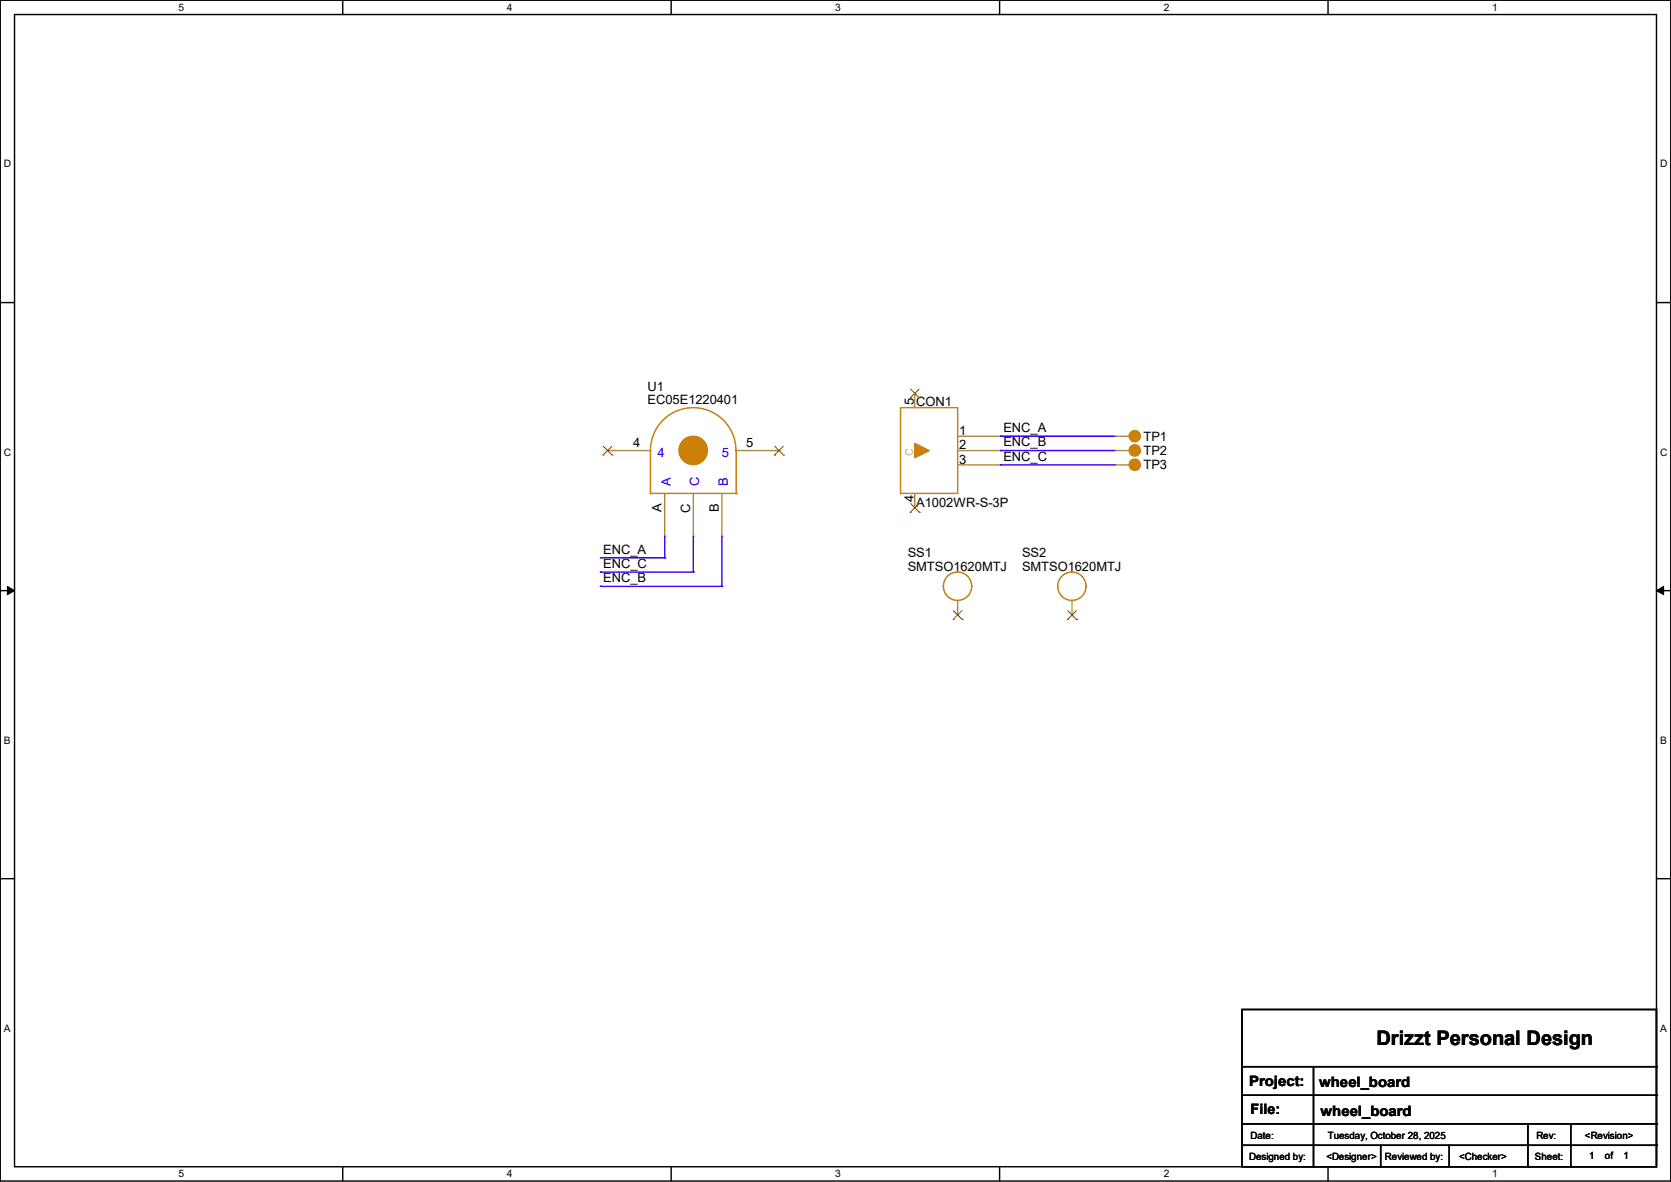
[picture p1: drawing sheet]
<svg xmlns="http://www.w3.org/2000/svg" width="297mm" height="210mm" viewBox="0 0 297 210" stroke-linecap="round" stroke-linejoin="round" font-family="sans-serif">
<path d="M0 0h297v209.8h-297zM2.6 2.6h291.8v204.7h-291.8z" fill="none" stroke="#000" stroke-width=".25"/>
<g fill="#fff">
<path d="M31.7 .3h1v2h-1z"/>
<path d="M31.7 207.6h1v1.9h-1z"/>
</g>
<path d="M60.9 0v2.6M60.9 207.3v2.5" fill="none" stroke="#000" stroke-width=".25"/>
<g fill="#fff">
<path d="M90.1 .3h1v2h-1z"/>
<path d="M90.1 207.6h1v1.9h-1z"/>
</g>
<path d="M119.3 0v2.6M119.3 207.3v2.5" fill="none" stroke="#000" stroke-width=".25"/>
<g fill="#fff">
<path d="M148.5 .3h.9v2h-.9z"/>
<path d="M148.5 207.6h.9v1.9h-.9z"/>
</g>
<path d="M177.7 0v2.6M177.7 207.3v2.5" fill="none" stroke="#000" stroke-width=".25"/>
<g fill="#fff">
<path d="M206.8 .3h1v2h-1z"/>
<path d="M206.8 207.6h1v1.9h-1z"/>
</g>
<path d="M236.1 0v2.6M236.1 207.3v2.5" fill="none" stroke="#000" stroke-width=".25"/>
<g fill="#fff">
<path d="M265.2 .3h1v2h-1z"/>
<path d="M265.2 207.6h1v1.9h-1z"/>
<path d="M.7 28.2h1.2v1.9h-1.2z"/>
<path d="M295.1 28.2h1.2v1.9h-1.2z"/>
<path d="M.7 79.3h1.2v2h-1.2z"/>
<path d="M295.1 79.3h1.2v2h-1.2z"/>
</g>
<path d="M0 53.8h2.6M294.4 53.8h2.6" fill="none" stroke="#000" stroke-width=".25"/>
<g fill="#fff">
<path d="M.7 130.5h1.2v2h-1.2z"/>
<path d="M295.1 130.5h1.1v2h-1.1z"/>
</g>
<path d="M0 104.9h2.6M294.4 104.9h2.6" fill="none" stroke="#000" stroke-width=".25"/>
<path d="M1.3 104.2l1.3 .7-1.3 .8zM294.4 104.9l1.3-.7v1.5z" fill="#000" stroke="#000" stroke-width=".18"/>
<g fill="#fff">
<path d="M.7 181.7h1.2v2h-1.2z"/>
<path d="M295.1 181.7h1.1v2h-1.1z"/>
</g>
<g fill="none" stroke="#000" stroke-width=".25">
<path d="M0 156.1h2.6M294.4 156.1h2.6M220.8 179.4h73.6v27.9h-73.6zM220.8 189.5h73.6M220.8 194.6h73.6M220.8 199.7h73.6M233.5 189.5v17.8M271.6 199.7v7.6M279.2 199.7v7.6M294.4 189.5h.1M294.4 194.6h.1M294.4 199.7h.1"/>
<path d="M220.8 203.5h73.6M233.5 207.3h.1M245.4 207.3h.1M245.4 203.5v3.8M257.6 207.3h.1M257.6 203.5v3.8M271.6 207.3h.1M279.2 207.3h.1M294.4 203.5h.1"/>
</g>
<g fill="#cc8006" stroke="#cc8006" stroke-width=".25">
<path d="M162.6 78.8l2.5 1.3-2.5 1.2z" fill-rule="evenodd"/>
<circle cx="201.7" cy="77.5" r=".99"/>
<circle cx="201.7" cy="80" r=".99"/>
<circle cx="201.7" cy="82.6" r=".99"/>
<circle cx="123.2" cy="80" r="2.52"/>
</g>
<g fill="none" stroke="#a84" stroke-width=".25">
<path d="M162.6 69.9h.1M162.6 69.9v2.5M170.2 77.5h7.6M177.8 77.5h.1M198.2 77.5h.1M198.2 77.5h2.5M108 80.1h.1M108 80.1h7.6M118.2 95.3h.1M118.2 87.7v7.6M123.2 95.3h.1M123.2 87.7v7.6"/>
<path d="M128.3 95.3h.1M128.3 87.7v7.6M130.9 80.1h7.6M138.5 80.1h.1M162.6 90.2h.1M162.6 87.7v2.5M170.2 80.1h7.6M170.2 82.6h7.6M177.8 80.1h.1M177.8 82.6h.1M198.2 80.1h.1M198.2 82.6h.1"/>
<path d="M198.2 80.1h2.5M198.2 82.6h2.5M170.2 109.3h.1M170.2 106.7v2.6M190.5 109.3h.1M190.5 106.7v2.6"/>
</g>
<g fill="none" stroke="#cc8006" stroke-width=".25">
<path d="M160.1 72.4h10.1v15.3h-10.1zM115.6 87.7h.1M115.6 87.7h15.3M130.8 80.1a7.6 7.6 0 0 0-7.6-7.7 7.6 7.6 0 0 0-7.6 7.7v7.6M130.9 87.7h.1M130.9 80.1v7.6"/>
<circle cx="170.2" cy="104.2" r="2.52"/>
<circle cx="190.5" cy="104.2" r="2.52"/>
</g>
<g fill="none" stroke="#804000" stroke-width=".18">
<path d="M107.2 79.3l1.6 1.6M108.8 79.3l-1.6 1.6M137.7 79.3l1.6 1.6M139.2 79.3l-1.5 1.6M161.8 70.7h.1M161.8 69.1l1.6 1.6M163.4 69.1l-1.6 1.6M163.4 70.7h.1M107.2 80.9h.1M108.8 80.9h.1M137.7 80.9h.1M139.3 80.9h.1"/>
<path d="M161.8 91h.1M161.8 89.5l1.6 1.5M163.4 89.5l-1.6 1.5M163.4 91h.1M169.4 110.1h.1M169.5 108.5l1.5 1.6M171 108.5l-1.6 1.6M171 110.1h.1M189.7 110.1h.1M189.8 108.5l1.5 1.6M191.3 108.5l-1.6 1.6M191.3 110.1h.1"/>
</g>
<g fill="none" stroke="#4200ff" stroke-width=".25">
<path d="M177.8 77.5h.1M177.8 77.5h20.4M106.7 99.1h.1M106.7 99.1h11.5M118.2 99.1h.1M118.2 95.3v3.8M123.2 95.3v6.3M128.3 95.3v8.9M177.8 80.1h.1M177.8 82.6h.1M177.8 80.1h20.4M177.8 82.6h20.4"/>
<path d="M106.7 104.2h.1M106.7 101.6h.1M106.7 104.2h21.6M106.7 101.6h16.5M123.2 101.6h.1M128.3 104.2h.1"/>
</g>
<text font-size="3.6" x="244.6" y="185.7">Drizzt Personal Design</text>
<g font-size="2.5">
<text x="222" y="192.9">Project:</text>
<text x="222.3" y="198">File:</text>
<text x="234.5" y="193.2">wheel_board</text>
<text x="234.7" y="198.2">wheel_board</text>
</g>
<g font-size="2.3">
<text x="115.1" y="69.4">U1</text>
<text x="115.1" y="71.7">EC05E1220401</text>
<text x="162.4" y="71.9" transform="rotate(-90 162.4 71.9)">5</text>
<text x="162.9" y="72.2">CON1</text>
<text x="170.5" y="77.3">1</text>
<text x="178.4" y="76.8">ENC_A</text>
<text x="112.6" y="79.5">4</text>
<text x="132.6" y="79.5">5</text>
<text x="170.5" y="79.8">2</text>
<text x="170.5" y="82.4">3</text>
<text x="178.4" y="79.3">ENC_B</text>
<text x="178.4" y="81.9">ENC_C</text>
<text x="203.2" y="78.3">TP1</text>
<text x="203.2" y="80.9">TP2</text>
<text x="203.2" y="83.4">TP3</text>
<text x="162.4" y="89.2" transform="rotate(-90 162.4 89.2)">4</text>
<text x="117.6" y="91" transform="rotate(-90 117.6 91)">A</text>
<text x="122.7" y="91.1" transform="rotate(-90 122.7 91.1)">C</text>
<text x="127.8" y="91" transform="rotate(-90 127.8 91)">B</text>
<text x="162.9" y="90">A1002WR-S-3P</text>
<text x="107.2" y="98.4">ENC_A</text>
<text x="107.2" y="100.9">ENC_C</text>
<text x="161.3" y="98.9">SS1</text>
<text x="161.3" y="101.4">SMTSO1620MTJ</text>
<text x="181.7" y="98.9">SS2</text>
<text x="181.7" y="101.4">SMTSO1620MTJ</text>
<text x="107.2" y="103.5">ENC_B</text>
</g>
<g font-size="2.3" fill="#00c">
<text x="116.9" y="81.1">4</text>
<text x="128.3" y="81.1">5</text>
<text x="119.2" y="86.4" transform="rotate(-90 119.2 86.4)">A</text>
<text x="124.3" y="86.4" transform="rotate(-90 124.3 86.4)">C</text>
<text x="129.4" y="86.4" transform="rotate(-90 129.4 86.4)">B</text>
</g>
<text font-size="2.3" fill="#cc8006" x="162.3" y="81.1" transform="rotate(-90 162.3 81.1)">C</text>
<g font-size="1.8">
<text x="31.7" y="1.9">5</text>
<text x="90.1" y="1.9">4</text>
<text x="148.5" y="1.9">3</text>
<text x="206.8" y="1.9">2</text>
<text x="265.2" y="1.9">1</text>
<text x=".7" y="29.8">D</text>
<text x="295.1" y="29.8">D</text>
<text x=".7" y="80.9">C</text>
<text x="295.1" y="80.9">C</text>
<text x=".7" y="132.1">B</text>
<text x="295.1" y="132.1">B</text>
<text x=".7" y="183.3">A</text>
<text x="295.1" y="183.3">A</text>
<text x="222.3" y="202.3">Date:</text>
<text x="236" y="202.3">Tuesday, October 28, 2025</text>
<text x="273.1" y="202.3">Rev:</text>
<text x="281.7" y="202.3">&lt;Revision&gt;</text>
<text x="31.7" y="209.2">5</text>
<text x="90.1" y="209.2">4</text>
<text x="148.5" y="209.2">3</text>
<text x="206.8" y="209.2">2</text>
<text x="222" y="206.1">Designed by:</text>
<text x="235.7" y="206.1">&lt;Designer&gt;</text>
<text x="246.2" y="206.1">Reviewed by:</text>
<text x="259.4" y="206.1">&lt;Checker&gt;</text>
<text x="265.2" y="209.2">1</text>
<text x="272.8" y="206.1">Sheet:</text>
<text x="282.5" y="205.9">1</text>
<text x="285.3" y="205.9">of</text>
<text x="288.6" y="205.9">1</text>
</g>
</svg>
